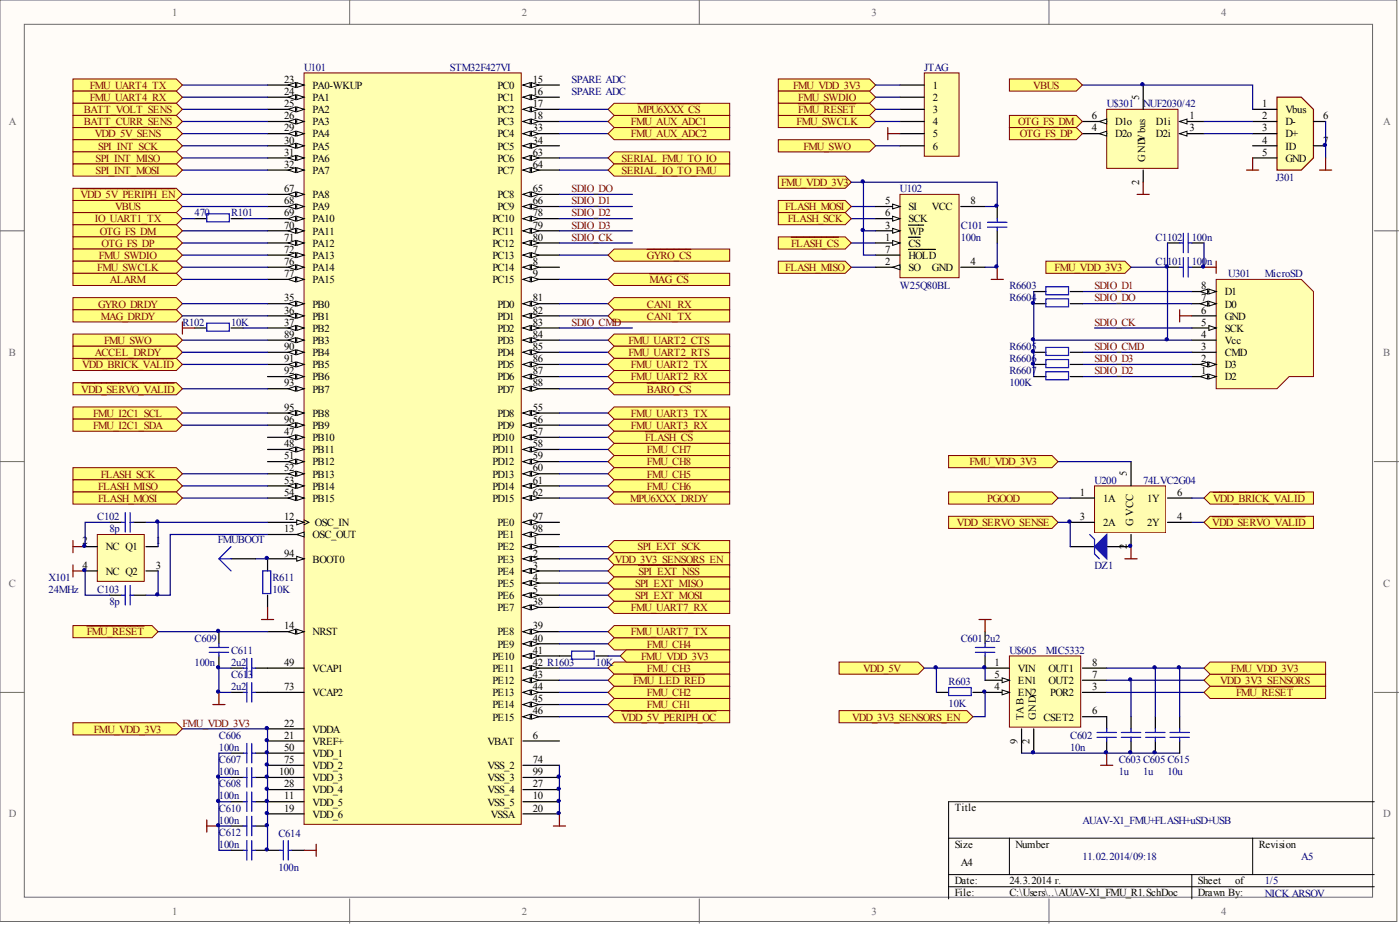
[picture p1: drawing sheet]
# Altium schematic sheet AUAV-X1_FMU_R1.SchDoc: PX4HAWK_CLONE
size A4; DrawnBy: Nick Arsov; Revision: 1; SheetNumber: 1; SheetTotal: 11; PageSetup: Record=PageOptions|CenterHorizontal=True|CenterVertical=True|PrintScale=0.97|XCorrection=1.00|YCorrection=1.00|PrintKind=2|BorderSize=5000000|LeftOffset=0|BottomOffset=0|Orientation=2|PaperLength=1000|PaperWidth=1000|Scale=100|PaperSource=267|PrintQuality=-4|MediaType=1|DitherType=1|PaperKind=A4|PrintScaleMode=1

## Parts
C101  100n  [0402A]
C102  8p  [0402A]
C103  8p  [0402A]
C601  2u2  [0402A]
C602  10n  [0402A]
C603  1u  [0402A]
C605  1u  [0402A]
C606  100n  [0402A]
C607  100n  [0402A]
C608  100n  [0402A]
C609  100n  [0402A]
C610  100n  [0402A]
C611  2u2  [0402A]
C612  100n  [0402A]
C613  2u2  [0402A]
C614  100n  [0402A]
C615  10u  [0402A]
C1101  100n  [0402A]
C1102  100n  [0402A]
DZ1  D Zener  [SOD-523]  (value not drawn)
FMUBOOT  Plug  [PAD1]  (value not drawn)
J301  miniUSB  [USBmicro_B]  (value not drawn)
JTAG  Header 6  [JTAG_TC2030]  (value not drawn)
R101  470  [0402A]
R102  10K  [0402A]
R603  10K  [0402A]
R611  10K  [0402A]
R1603  10K  [0402A]
R6603  100K  [0402A]  (value not drawn)
R6604  100K  [0402A]  (value not drawn)
R6605  100K  [0402A]  (value not drawn)
R6606  100K  [0402A]  (value not drawn)
R6607  100K  [0402A]
U101  STM32F427VI  [LQFP100_L]
U102  W25Q80BL  [W25Q80BL_WSON5X6]
U200  74LVC2G04  [SOT363_L]
U301  MicroSD  [MicroSD_China_01]
U$301  NUF2030/42  [NUF2030_SOT563]
U$605  MIC5332  [MIC5332]
X101  24MHz  [Crystal_2.5x2]

## Ports
ACCEL_DRDY, ALARM, BATT_CURR_SENS, BATT_VOLT_SENS, CAN1_RX, CAN1_TX, FLASH_MISO, FLASH_MOSI, FLASH_SCK, FMU_AUX_ADC1, FMU_AUX_ADC2, FMU_CH1, FMU_CH2, FMU_CH3, FMU_CH4, FMU_CH5, FMU_CH6, FMU_CH7, FMU_CH8, FMU_I2C1_SCL, FMU_I2C1_SDA, FMU_SWCLK, FMU_SWDIO, FMU_SWO, FMU_UART2_CTS, FMU_UART2_RTS, FMU_UART2_RX, FMU_UART2_TX, FMU_UART3_RX, FMU_UART3_TX, FMU_UART4_RX, FMU_UART4_TX, FMU_UART7_RX, FMU_UART7_TX, FMU_VDD_3V3, GYRO_DRDY, IO_UART1_TX, MAG_DRDY, MPU6XXX_DRDY, OTG_FS_DM, OTG_FS_DP, PGOOD, SERIAL_FMU_TO_IO, SERIAL_IO_TO_FMU, SPI_EXT_MISO, SPI_EXT_MOSI, SPI_EXT_SCK, SPI_INT_MISO, SPI_INT_MOSI, SPI_INT_SCK, VBUS, VDD_3V3_SENSORS, VDD_3V3_SENSORS_EN, VDD_5V, VDD_5V_SENS, VDD_SERVO_SENSE, ~{BARO_CS}, ~{FLASH_CS}, ~{FMU_LED_RED}, ~{FMU_RESET}, ~{GYRO_CS}, ~{MAG_CS}, ~{MPU6XXX_CS}, ~{SPI_EXT_NSS}, ~{VDD_5V_PERIPH_EN}, ~{VDD_5V_PERIPH_OC}, ~{VDD_BRICK_VALID}, ~{VDD_SERVO_VALID}

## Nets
GND: C101.1 C102.1 C103.1 C601.2 C602.1 C603.1 C605.1 C606.1 C607.1 C608.1 C609.1 C610.1 C611.1 C612.1 C613.1 C614.1 C615.1 C1101.1 C1102.1 DZ1.2(K) J301.5(GND) J301.6(GND) J301.7(GND) JTAG.5 R102.1 R611.1 U101.10(VSS_5) U101.20(VSSA) U101.27(VSS_4) U101.74(VSS_2) U101.99(VSS_3) U102.4(GND) U200.2(G) U301.6(GND) U$301.2(GND) U$605.2(GND) U$605.9(TAB) X101.2(NC) X101.4(NC)
~{BARO_CS}: U101.88(PD7) ; port ~{BARO_CS}
~{FLASH_CS}: U101.57(PD10) U102.1(~{CS}) ; port ~{FLASH_CS}
~{FMU_LED_RED}: U101.43(PE12) ; port ~{FMU_LED_RED}
~{FMU_RESET}: C609.2 JTAG.3 U101.14(NRST) U$605.3(POR2) ; port ~{FMU_RESET}
~{GYRO_CS}: U101.7(PC13) ; port ~{GYRO_CS}
~{MAG_CS}: U101.9(PC15) ; port ~{MAG_CS}
~{MPU6XXX_CS}: U101.17(PC2) ; port ~{MPU6XXX_CS}
~{SPI_EXT_NSS}: U101.3(PE4) ; port ~{SPI_EXT_NSS}
~{VDD_5V_PERIPH_EN}: U101.67(PA8) ; port ~{VDD_5V_PERIPH_EN}
~{VDD_5V_PERIPH_OC}: U101.46(PE15) ; port ~{VDD_5V_PERIPH_OC}
~{VDD_BRICK_VALID}: U101.91(PB5) U200.6(1Y) ; port ~{VDD_BRICK_VALID}
~{VDD_SERVO_VALID}: U101.93(PB7) U200.4(2Y) ; port ~{VDD_SERVO_VALID}
ACCEL_DRDY: U101.90(PB4) ; port ACCEL_DRDY
ALARM: U101.77(PA15) ; port ALARM
BATT_CURR_SENS: U101.26(PA3) ; port BATT_CURR_SENS
BATT_VOLT_SENS: U101.25(PA2) ; port BATT_VOLT_SENS
CAN1_RX: U101.81(PD0) ; port CAN1_RX
CAN1_TX: U101.82(PD1) ; port CAN1_TX
FLASH_MISO: U101.53(PB14) U102.2(SO) ; port FLASH_MISO
FLASH_MOSI: U101.54(PB15) U102.5(SI) ; port FLASH_MOSI
FLASH_SCK: U101.52(PB13) U102.6(SCK) ; port FLASH_SCK
FMU_AUX_ADC1: U101.18(PC3) ; port FMU_AUX_ADC1
FMU_AUX_ADC2: U101.33(PC4) ; port FMU_AUX_ADC2
FMU_CH1: U101.45(PE14) ; port FMU_CH1
FMU_CH2: U101.44(PE13) ; port FMU_CH2
FMU_CH3: U101.42(PE11) ; port FMU_CH3
FMU_CH4: U101.40(PE9) ; port FMU_CH4
FMU_CH5: U101.60(PD13) ; port FMU_CH5
FMU_CH6: U101.61(PD14) ; port FMU_CH6
FMU_CH7: U101.58(PD11) ; port FMU_CH7
FMU_CH8: U101.59(PD12) ; port FMU_CH8
FMU_I2C1_SCL: U101.95(PB8) ; port FMU_I2C1_SCL
FMU_I2C1_SDA: U101.96(PB9) ; port FMU_I2C1_SDA
FMU_SWCLK: JTAG.4 U101.76(PA14) ; port FMU_SWCLK
FMU_SWDIO: JTAG.2 U101.72(PA13) ; port FMU_SWDIO
FMU_SWO: JTAG.6 U101.89(PB3) ; port FMU_SWO
FMU_UART2_CTS: U101.84(PD3) ; port FMU_UART2_CTS
FMU_UART2_RTS: U101.85(PD4) ; port FMU_UART2_RTS
FMU_UART2_RX: U101.87(PD6) ; port FMU_UART2_RX
FMU_UART2_TX: U101.86(PD5) ; port FMU_UART2_TX
FMU_UART3_RX: U101.56(PD9) ; port FMU_UART3_RX
FMU_UART3_TX: U101.55(PD8) ; port FMU_UART3_TX
FMU_UART4_RX: U101.24(PA1) ; port FMU_UART4_RX
FMU_UART4_TX: U101.23(PA0-WKUP) ; port FMU_UART4_TX
FMU_UART7_RX: U101.38(PE7) ; port FMU_UART7_RX
FMU_UART7_TX: U101.39(PE8) ; port FMU_UART7_TX
FMU_VDD_3V3: C101.2 C605.2 C606.2 C607.2 C608.2 C610.2 C612.2 C614.2 C615.2 C1101.2 C1102.2 JTAG.1 R1603.2 R6603.1 R6604.1 R6605.1 R6606.1 R6607.1 U101.11(VDD_5) U101.19(VDD_6) U101.21(VREF+) U101.22(VDDA) U101.28(VDD_4) U101.50(VDD_1) U101.75(VDD_2) U101.100(VDD_3) U102.3(~{WP}) U102.7(~{HOLD}) U102.8(VCC) U200.5(VCC) U301.4(Vcc) U$605.8(OUT1) ; port FMU_VDD_3V3
GYRO_DRDY: U101.35(PB0) ; port GYRO_DRDY
IO_UART1_TX: R101.1 ; port IO_UART1_TX
MAG_DRDY: U101.36(PB1) ; port MAG_DRDY
MPU6XXX_DRDY: U101.62(PD15) ; port MPU6XXX_DRDY
OTG_FS_DM: U101.70(PA11) U$301.6(D1o) ; port OTG_FS_DM
OTG_FS_DP: U101.71(PA12) U$301.4(D2o) ; port OTG_FS_DP
PGOOD: U200.1(1A) ; port PGOOD
SDIO_CK: U101.80(PC12) U301.5(SCK)
SDIO_CMD: R6605.2 U101.83(PD2) U301.3(CMD)
SDIO_D1: R6603.2 U101.66(PC9) U301.8(D1)
SDIO_D2: R6607.2 U101.78(PC10) U301.1(D2)
SDIO_D3: R6606.2 U101.79(PC11) U301.2(D3)
SDIO_DO: R6604.2 U101.65(PC8) U301.7(D0)
SERIAL_FMU_TO_IO: U101.63(PC6) ; port SERIAL_FMU_TO_IO
SERIAL_IO_TO_FMU: U101.64(PC7) ; port SERIAL_IO_TO_FMU
SPI_EXT_MISO: U101.4(PE5) ; port SPI_EXT_MISO
SPI_EXT_MOSI: U101.5(PE6) ; port SPI_EXT_MOSI
SPI_EXT_SCK: U101.1(PE2) ; port SPI_EXT_SCK
SPI_INT_MISO: U101.31(PA6) ; port SPI_INT_MISO
SPI_INT_MOSI: U101.32(PA7) ; port SPI_INT_MOSI
SPI_INT_SCK: U101.30(PA5) ; port SPI_INT_SCK
VBUS: J301.1(Vbus) U101.68(PA9) U$301.5(Vbus) ; port VBUS
VDD_3V3_SENSORS: C603.2 U$605.7(OUT2) ; port VDD_3V3_SENSORS
VDD_3V3_SENSORS_EN: R603.2 U101.2(PE3) U$605.4(EN2) ; port VDD_3V3_SENSORS_EN
VDD_5V: C601.1 R603.1 U$605.1(VIN) U$605.5(EN1) ; port VDD_5V
VDD_5V_SENS: U101.29(PA4) ; port VDD_5V_SENS
VDD_SERVO_SENSE: DZ1.1(A) U200.3(2A) ; port VDD_SERVO_SENSE
NetC102_2: C102.2 U101.12(OSC_IN) X101.1(Q1)
NetC103_2: C103.2 U101.13(OSC_OUT) X101.3(Q2)
NetC602_2: C602.2 U$605.6(CSET2)
NetC611_2: C611.2 U101.49(VCAP1)
NetC613_2: C613.2 U101.73(VCAP2)
NetFMUBOOT_1: FMUBOOT.1 R611.2 U101.94(BOOT0)
NetJ301_2: J301.2(D-) U$301.1(D1i)
NetJ301_3: J301.3(D+) U$301.3(D2i)
NetR101_2: R101.2 U101.69(PA10)
NetR102_2: R102.2 U101.37(PB2)
NetR1603_1: R1603.1 U101.41(PE10)

Not connected (* = marked no-connect by the designer): J301 4(ID); U101 6(VBAT) 8(PC14) 15(PC0) 16(PC1) 34(PC5) 47(PB10) 48(PB11) 51(PB12) 92(PB6) 97(PE0) 98(PE1)

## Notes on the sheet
- SPARE ADC
- AUAV-X1_FMU+FLASH+uSD+USB
- 11.02.2014/09:18
- 1/5
- A5
- NICK ARSOV
